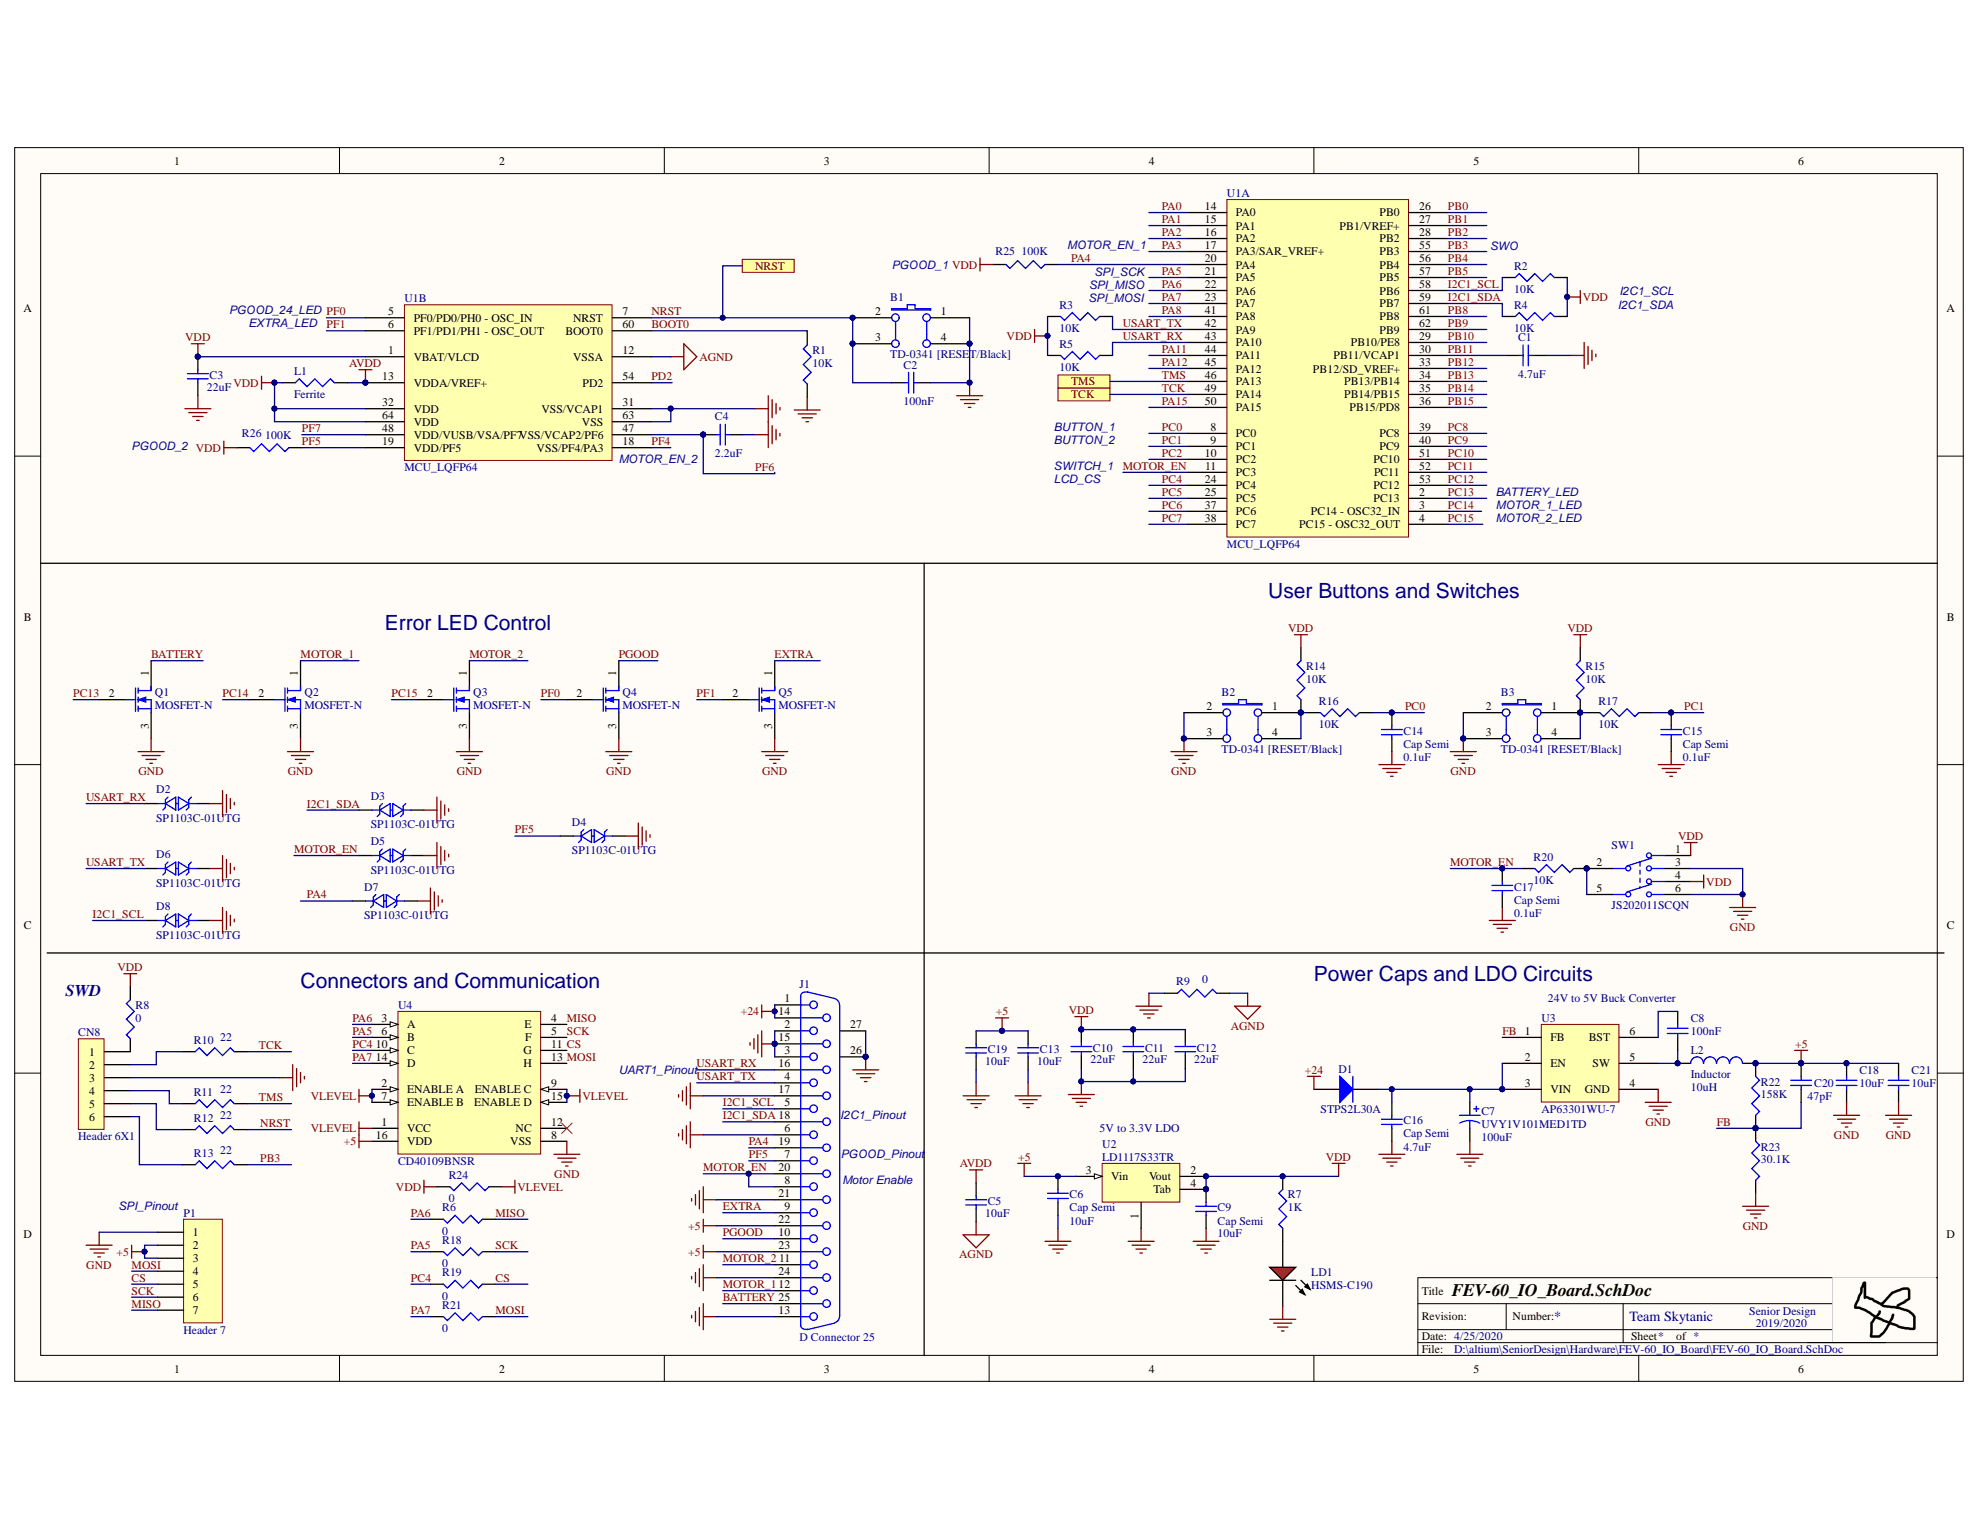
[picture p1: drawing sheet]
# Altium project FEV-60_IO_Board.PrjPcb
1 sheet, 74 parts. Net scope: flat (ports and power ports of the same name join across sheets).
Board file: FEV-60_IO_Board.PcbDoc

## Sheet FEV-60_IO_Board.SchDoc
size B

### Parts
B1  TD-0341 [RESET/Black]  [Button]
B2  TD-0341 [RESET/Black]  [Button]
B3  TD-0341 [RESET/Black]  [Button]
C1  value 4.7uF  [1608[0603]]  (hidden comment: Cap Semi)
C2  value 100nF  [1608[0603]]  (hidden comment: Cap Semi)
C3  value 22uF  [1608[0603]]  (hidden comment: Cap Semi)
C4  value 2.2uF  [1608[0603]]  (hidden comment: Cap Semi)
C5  value 10uF  [1608[0603]]  (hidden comment: Cap Semi)
C6  Cap Semi  value 10uF  [1608[0603]]
C7  UVY1V101MED1TD  value 100uF  [UVY1V101MED1TD]
C8  value 100nF  [1608[0603]]  (hidden comment: Cap Semi)
C9  Cap Semi  value 10uF  [1608[0603]]
C10  value 22uF  [1608[0603]]  (hidden comment: Cap Semi)
C11  value 22uF  [1608[0603]]  (hidden comment: Cap Semi)
C12  value 22uF  [1608[0603]]  (hidden comment: Cap Semi)
C13  value 10uF  [1608[0603]]  (hidden comment: Cap Semi)
C14  Cap Semi  value 0.1uF  [1608[0603]]
C15  Cap Semi  value 0.1uF  [1608[0603]]
C16  Cap Semi  value 4.7uF  [1608[0603]]
C17  Cap Semi  value 0.1uF  [1608[0603]]
C18  value 10uF  [1608[0603]]  (hidden comment: Cap Semi)
C19  value 10uF  [1608[0603]]  (hidden comment: Cap Semi)
C20  value 47pF  [1608[0603]]  (hidden comment: Cap Semi)
C21  value 10uF  [1608[0603]]  (hidden comment: Cap Semi)
CN8  Header 6X1  [HDR1X6]
D1  STPS2L30A  [STPS2L30A]
D2  SP1103C-01UTG  [SP1103C-01UTG]
D3  SP1103C-01UTG  [SP1103C-01UTG]
D4  SP1103C-01UTG  [SP1103C-01UTG]
D5  SP1103C-01UTG  [SP1103C-01UTG]
D6  SP1103C-01UTG  [SP1103C-01UTG]
D7  SP1103C-01UTG  [SP1103C-01UTG]
D8  SP1103C-01UTG  [SP1103C-01UTG]
J1  D Connector 25  [DSUB1.385-2H25A]
L1  Ferrite  [J1-0603]
L2  Inductor  value 10uH  [74404084100]
LD1  HSMS-C190  [AVAG-HSMX-C190_V]
P1  Header 7  [HDR1X7]
Q1  MOSFET-N  [RK7002BMT116]
Q2  MOSFET-N  [RK7002BMT116]
Q3  MOSFET-N  [RK7002BMT116]
Q4  MOSFET-N  [RK7002BMT116]
Q5  MOSFET-N  [RK7002BMT116]
R1  value 10K  [J1-0603]  (hidden comment: Res3)
R2  value 10K  [J1-0603]  (hidden comment: Res3)
R3  value 10K  [J1-0603]  (hidden comment: Res3)
R4  value 10K  [J1-0603]  (hidden comment: Res3)
R5  value 10K  [J1-0603]  (hidden comment: Res3)
R6  value 0  [J1-0603]  (hidden comment: Res3)
R7  value 1K  [J1-0603]  (hidden comment: Res3)
R8  value 0  [J1-0603]  (hidden comment: Res3)
R9  value 0  [J1-0603]  (hidden comment: Res3)
R10  value 22  [J1-0603]  (hidden comment: Res3)
R11  value 22  [J1-0603]  (hidden comment: Res3)
R12  value 22  [J1-0603]  (hidden comment: Res3)
R13  value 22  [J1-0603]  (hidden comment: Res3)
R14  value 10K  [J1-0603]  (hidden comment: Res3)
R15  value 10K  [J1-0603]  (hidden comment: Res3)
R16  value 10K  [J1-0603]  (hidden comment: Res3)
R17  value 10K  [J1-0603]  (hidden comment: Res3)
R18  value 0  [J1-0603]  (hidden comment: Res3)
R19  value 0  [J1-0603]  (hidden comment: Res3)
R20  value 10K  [J1-0603]  (hidden comment: Res3)
R21  value 0  [J1-0603]  (hidden comment: Res3)
R22  value 158K  [J1-0603]  (hidden comment: Res3)
R23  value 30.1K  [J1-0603]  (hidden comment: Res3)
R24  value 0  [J1-0603]  (hidden comment: Res3)
R25  value 100K  [J1-0603]  (hidden comment: Res3)
R26  value 100K  [J1-0603]  (hidden comment: Res3)
SW1  JS202011SCQN  [CKCP-JS202011SCQN-6_V]
U1  MCU_LQFP64  [STM32F030R8]  (parts A,B of 2)
U2  LD1117S33TR  [LD1117S33TR]
U3  AP63301WU-7  [AP63301WU-7]
U4  CD40109BNSR  [NS0016A_N]

### Ports
NRST, TCK, TMS

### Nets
+5: C6.2 C13.2 C18.2 C19.2 C20.2 C21.2 J1.22 J1.23 L2.2 P1.2 P1.3 R22.1 U2.3(Vin) U4.16(VDD)
+24: D1.1(A) J1.1 J1.14
AGND: C5.1 R9.2 U1.12(VSSA)
AVDD: C5.2 L1.2 U1.13(VDDA/VREF+)
GND: B1.1(A0) B1.4(A1) B2.2(B0) B2.3(B1) B3.2(B0) B3.3(B1) C1.1 C2.1 C3.1 C4.1 C6.1 C7.2 C9.1 C10.1 C11.1 C12.1 C13.1 C14.1 C15.1 C16.1 C17.1 C18.1 C19.1 C21.1 CN8.3 D2.1(A) D3.1(A) D4.1(A) D5.1(A) D6.1(A) D7.1(A) D8.1(A) J1.2 J1.3 J1.6 J1.13 J1.15 J1.17 J1.21 J1.24 J1.26(MH1) J1.27(MH2) LD1.2(K) P1.1 Q1.3(S) Q2.3(S) Q3.3(S) Q4.3(S) Q5.3(S) R1.1 R9.1 R23.2 SW1.3 SW1.6 U1.31(VSS/VCAP1) U1.63(VSS) U2.1 U3.4(GND) U4.8(VSS)
VDD: C3.2 C9.2 C10.2 C11.2 C12.2 L1.1 R2.2 R3.2 R4.2 R5.2 R7.2 R8.2 R14.2 R15.2 R24.2 R25.2 R26.2 SW1.1 SW1.4 U1.1(VBAT/VLCD) U1.32(VDD) U1.64(VDD) U2.2(Vout) U2.4(Tab)
VLEVEL: R24.1 U4.1(VCC) U4.2(ENABLE_A) U4.7(ENABLE_B) U4.9(ENABLE_C) U4.15(ENABLE_D)
BATTERY: J1.25 Q1.1(D)
BOOT0: R1.2 U1.60(BOOT0)
CS: P1.5 R19.1 U4.11(G)
EXTRA: J1.9 Q5.1(D)
FB: C20.1 R22.2 R23.1 U3.1(FB)
I2C1_SCL: D8.2(K) J1.5 R2.1 U1.58(PB6)
I2C1_SDA: D3.2(K) J1.18 R4.1 U1.59(PB7)
MISO: P1.7 R6.1 U4.4(E)
MOSI: P1.4 R21.1 U4.13(H)
MOTOR_1: J1.12 Q2.1(D)
MOTOR_2: J1.11 Q3.1(D)
MOTOR_EN: C17.2 D5.2(K) J1.8 J1.20 R20.2 U1.11(PC3)
NRST: B1.2(B0) B1.3(B1) C2.2 R12.2 U1.7(NRST) ; port NRST
PA0: U1.14(PA0)
PA1: U1.15(PA1)
PA2: U1.16(PA2)
PA3: U1.17(PA3/SAR_VREF+)
PA4: D7.2(K) J1.19 R25.1 U1.20(PA4)
PA5: R18.2 U1.21(PA5) U4.6(B)
PA6: R6.2 U1.22(PA6) U4.3(A)
PA7: R21.2 U1.23(PA7) U4.14(D)
PA8: U1.41(PA8)
PA11: U1.44(PA11)
PA12: U1.45(PA12)
PA15: U1.50(PA15)
PB0: U1.26(PB0)
PB1: U1.27(PB1/VREF+)
PB2: U1.28(PB2)
PB3: R13.2 U1.55(PB3)
PB4: U1.56(PB4)
PB5: U1.57(PB5)
PB8: U1.61(PB8)
PB9: U1.62(PB9)
PB10: U1.29(PB10/PE8)
PB11: C1.2 U1.30(PB11/VCAP1)
PB12: U1.33(PB12/SD_VREF+)
PB13: U1.34(PB13/PB14)
PB14: U1.35(PB14/PB15)
PB15: U1.36(PB15/PD8)
PC0: C14.2 R16.1 U1.8(PC0)
PC1: C15.2 R17.1 U1.9(PC1)
PC2: U1.10(PC2)
PC4: R19.2 U1.24(PC4) U4.10(C)
PC5: U1.25(PC5)
PC6: U1.37(PC6)
PC7: U1.38(PC7)
PC8: U1.39(PC8)
PC9: U1.40(PC9)
PC10: U1.51(PC10)
PC11: U1.52(PC11)
PC12: U1.53(PC12)
PC13: Q1.2(G) U1.2(PC13)
PC14: Q2.2(G) U1.3(PC14_-_OSC32_IN)
PC15: Q3.2(G) U1.4(PC15_-_OSC32_OUT)
PD2: U1.54(PD2)
PF0: Q4.2(G) U1.5(PF0/PD0/PH0_-_OSC_IN)
PF1: Q5.2(G) U1.6(PF1/PD1/PH1_-_OSC_OUT)
PF4: U1.18(VSS/PF4/PA3)
PF5: D4.2(K) J1.7 R26.1 U1.19(VDD/PF5)
PF6: C4.2 U1.47(VSS/VCAP2/PF6)
PF7: U1.48(VDD/VUSB/VSA/PF7)
PGOOD: J1.10 Q4.1(D)
SCK: P1.6 R18.1 U4.5(F)
TCK: R10.2 U1.49(PA14) ; port TCK
TMS: R11.2 U1.46(PA13) ; port TMS
USART_RX: D2.2(K) J1.16 R5.1 U1.43(PA10)
USART_TX: D6.2(K) J1.4 R3.1 U1.42(PA9)
NetB2_1: B2.1(A0) B2.4(A1) R14.1 R16.2
NetB3_1: B3.1(A0) B3.4(A1) R15.1 R17.2
NetC7_1: C7.1 C16.2 D1.2(K) U3.2(EN) U3.3(VIN)
NetC8_1: C8.1 L2.1 U3.5(SW)
NetC8_2: C8.2 U3.6(BST)
NetCN8_1: CN8.1 R8.1
NetCN8_2: CN8.2 R10.1
NetCN8_4: CN8.4 R11.1
NetCN8_5: CN8.5 R12.1
NetCN8_6: CN8.6 R13.1
NetLD1_1: LD1.1(A) R7.1
NetR20_1: R20.1 SW1.2(COM) SW1.5(COM)

Not connected (* = marked no-connect by the designer): U4 12(NC)*

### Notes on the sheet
- PGOOD_1
- (near R25) MOTOR_EN_1
- (near R3) SPI_MISO
- SPI_SCK
- (near R3) SPI_MOSI
- (near R2) SWO
- I2C1_SCL
- PGOOD_24_LED
- EXTRA_LED
- I2C1_SDA
- BUTTON_1
- PGOOD_2
- (near U1) MOTOR_EN_2
- BUTTON_2
- SWITCH_1
- LCD_CS
- BATTERY_LED
- MOTOR_1_LED
- MOTOR_2_LED
- Error LED Control
- User Buttons and Switches
- SWD
- (near U4) Connectors and Communication
- Power Caps and LDO Circuits
- 24V to 5V Buck Converter
- UART1_Pinout
- (near J1) I2C1_Pinout
- 5V to 3.3V LDO
- (near P1) SPI_Pinout
- (near J1) Motor Enable
- (near J1) PGOOD_Pinout
